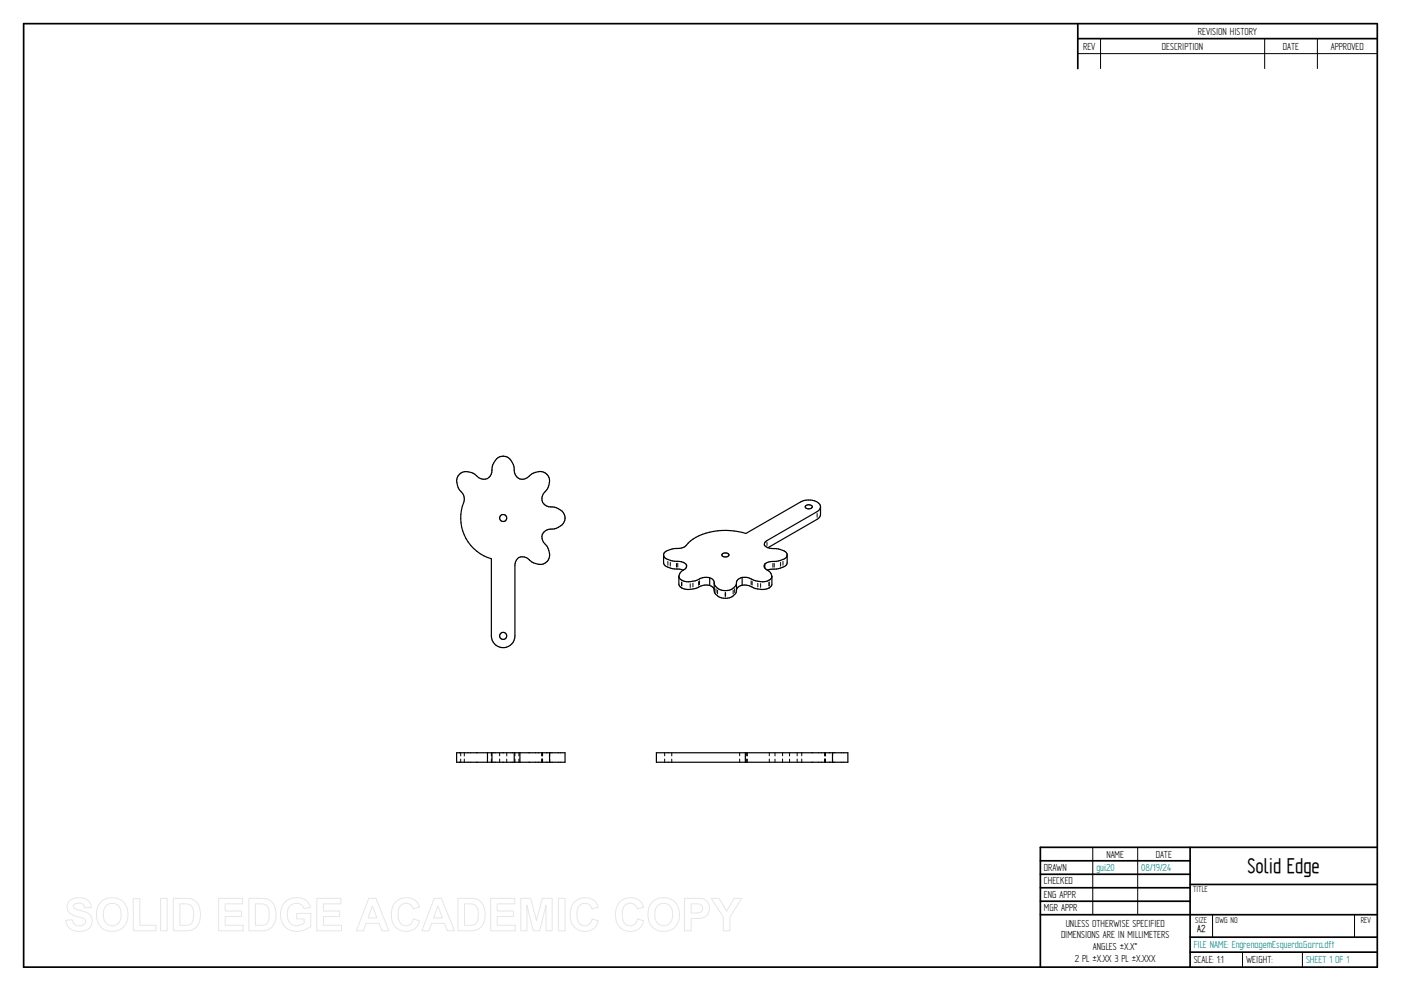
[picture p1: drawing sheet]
<svg xmlns="http://www.w3.org/2000/svg" width="594mm" height="420mm" viewBox="0 0 594 420" stroke-linecap="round" stroke-linejoin="round" font-family="sans-serif">
<g fill="none" stroke="#000" stroke-width=".72">
<path d="M10 10h574v400h-574zM457 10v19.1M457 16.4h127M504.6 359.2v50.8M584 359.2h-142.9v50.8M441.1 365h63.5M441.1 370.7h63.5M441.1 376.4h63.5M504.6 375h79.4M441.1 382.1h63.5M441.1 387.8h142.9M504.6 397.3h79.4"/>
<path d="M504.6 403.7h79.4"/>
</g>
<g fill="none" stroke="#000" stroke-width=".42">
<path d="M466.7 16.4v12.7M536.3 16.4v12.7M558.6 16.4v12.7M457 22.7h127M346.5 217.7v1.6M283.2 238v1.6M284.2 238.4v1.6M286.8 238.8v1.7M287.4 238.8v1.6M325.2 230v1.3M327.7 238.9v1.6M328.3 238.8v1.7"/>
<path d="M331 238.4v1.6M332 238v1.6M289 246.8v1.6M289.1 246.8v1.6M292.7 247.5v1.5M293.8 247.3v1.5M296.2 246.5v1.6M296.6 246.3v1.6M303.6 249.6v1.6M304.3 250.2v1.6M307.5 251.2v1.7M307.7 251.2v1.6"/>
<path d="M310.9 250.2v1.6M311.5 249.6v1.6M312.3 247.8v1.9M318.5 246.3v1.6M318.9 246.5v1.6M321.3 247.3v1.6M322.5 247.4v1.6M326.1 246.9v1.6M326.2 246.8v1.6M195.4 319.2v1.3M196.9 319.2v1.3M208.4 319.2v1.3"/>
<path d="M211.9 319.2v1.3M214.9 319.2v1.3M218.3 319.2v1.3M220 319.2v1.3M229.8 319.2v1.3M229.9 319.2v1.3M230.1 319.2v1.3M233.1 319.2v1.3M281.8 319.2v1.3M284.9 319.2v1.3M313.6 319.2v1.3M316.6 319.2v1.3"/>
<path d="M316.9 319.2v1.3M326.2 319.2v1.3M328.6 319.2v1.3M331.8 319.2v1.3M334.8 319.2v1.3M338 319.2v1.3M340 319.2v1.3M349.8 319.2v1.3M349.9 319.2v1.3M350 319.2v1.3M353.1 319.2v1.3M195.4 321.8v1.4"/>
<path d="M196.9 321.9v1.3M208.4 321.8v1.4M211.9 321.8v1.4M214.9 321.9v1.3M218.3 321.8v1.4M220 321.8v1.4M229.8 321.8v1.4M229.9 321.8v1.4M230.1 321.8v1.4M233.1 321.9v1.3M281.8 321.8v1.4M284.9 321.9v1.3"/>
<path d="M313.6 321.8v1.4M316.6 321.8v1.4M316.9 321.9v1.3M326.2 321.8v1.4M328.6 321.9v1.3M331.8 321.8v1.4M334.8 321.9v1.3M338 321.8v1.4M340 321.8v1.4M349.8 321.8v1.4M349.9 321.8v1.4M350 321.8v1.4"/>
<path d="M353.1 321.9v1.3M463.4 359.2v28.6M482.4 359.2v28.6M514.2 387.9v9.4M574.4 387.9v9.4M526.9 403.7v6.3M552.3 403.7v6.3"/>
</g>
<g fill="none" stroke="#000" stroke-width=".51">
<path d="M194.9 201a5.8 5.8 0 0 1 8.1 1.5 3.5 3.5 0 0 0 4.1 .2 3.5 3.5 0 0 0 1.5-3.8 5.1 5.1 0 0 1 5.6-5.4 6.5 6.5 0 0 1 3.9 6.7 3.6 3.6 0 0 0 2.8 3 3.6 3.6 0 0 0 3.8-1.6 5.1 5.1 0 0 1 7.7 .2 6.4 6.4 0 0 1-1.9 7.5 3.6 3.6 0 0 0-.2 4.1 3.6 3.6 0 0 0 3.8 1.5 5.1 5.1 0 0 1 5.4 5.6 6.6 6.6 0 0 1-6.7 3.9 3.5 3.5 0 0 0-3 2.7 3.5 3.5 0 0 0 1.5 3.8 5.1 5.1 0 0 1-.1 7.8 6.5 6.5 0 0 1-7.5-2 3.3 3.3 0 0 0-3.6-.4 3.3 3.3 0 0 0-1.8 3.3v30a5 5 0 0 1-4.9 5 5 5 0 0 1-5-5v-32.7a18.1 18.1 0 0 1-11.6-24.6v-1.6l-.6-1.4a6.6 6.6 0 0 1-1.9-7.5zM341.6 214.5a1.86 1.86 0 0 1 2.9 .4 1.67 1.67 0 0 1-1.6 .8 1.67 1.67 0 0 1-1.4-1zM347.9 214.9v3.2a2.52 2.52 0 0 1-1.4 2.1l-20.8 12M281.4 235.3l.1 .5a6.7 6.7 0 0 0 5.9 2.2l2.2 .4 1.5 1M291.1 239.4l-.2 1.4a5.6 5.6 0 0 0-3 3.5M291.1 239.4v1.1M306.3 234.9a1.86 1.86 0 0 1 2.8 .4 1.69 1.69 0 0 1-3-.1zM324.3 239.1v1.7M324.3 239.1l-.3 .9 .4 .9a5.4 5.4 0 0 1 2.9 3.4M333.8 235.3l-.1 .5a8.1 8.1 0 0 1-6.8 2.3l-1.5 .4-1.1 .6M287.9 244.3a3.9 3.9 0 0 0 4.8 2.3l2-.3a8.8 8.8 0 0 1 6.2-1.4M287.9 244.4v3.2a3.6 3.6 0 0 0 4 2.3l2.8-.3a9.4 9.4 0 0 1 6.2-1.4"/>
<path d="M300.9 244.9v3.3M300.9 248.2l1.6 1 .3 .9M300.9 244.9l1.2 .7 .7 .8v4.1a5.2 5.2 0 0 0 8.1 2.1l1.3-1.5a2.63 2.63 0 0 1 2.5-3M314.7 244.8a2.68 2.68 0 0 0-2.5 3 5.4 5.4 0 0 1-9.3 0l-.1-.6M314.7 244.8v3.3M325.4 241.7l.7-.2a11 11 0 0 0 7.4-2l.3-.9-.1-3.8a6.6 6.6 0 0 0-5.9-2.2l-2.2-.4a1.53 1.53 0 0 1-1.5-1.4 1.53 1.53 0 0 1 1.1-1.6l21.3-12.3a2.23 2.23 0 0 0 1.4-2.2 2.23 2.23 0 0 0-1.7-2.1 8 8 0 0 0-6.8 .3l-23.1 13.3a27.1 27.1 0 0 0-23.5 3.2l-1 .9a5.7 5.7 0 0 1-5.9 2.3l-2.7 .8-1.5 1-.3 .8 .1 3.9a6.7 6.7 0 0 0 5.9 2.2l2.4 .4M327.3 244.3a4.5 4.5 0 0 1-6 2.1l-.8-.1a10.2 10.2 0 0 0-5.8-1.5M327.3 244.4v3.3a3.8 3.8 0 0 1-4.8 2.2l-2-.3a9.3 9.3 0 0 0-5.8-1.5M193.6 319.2h46v4h-46zM206.7 319.2v4M208.6 319.2v4M218.1 319.2v4"/>
<path d="M220.5 319.2v4M233 319.2v4M278.3 319.2h81.2v4h-81.2zM316.1 319.2v4M353 319.2v4"/>
<circle cx="213.4" cy="219.6" r="1.5"/>
<circle cx="213.4" cy="269.6" r="1.5"/>
</g>
<g fill="none" stroke="#e6e6e6" stroke-width=".42">
<path d="M29.6 381.8a6.5 6.5 0 0 1 8.5 .8l.6 2.2-2.8 .1a2.7 2.7 0 0 0-2.1-2 2.7 2.7 0 0 0-2.7 1.1 1.87 1.87 0 0 0 2.2 1.8l1.4 .4a4.4 4.4 0 0 1 4 6.2 6.4 6.4 0 0 1-9.1 1.3l-1.2-1.8-.5-1.7 2.7-.3a2.94 2.94 0 0 0 2.6 2.6 2.94 2.94 0 0 0 3.1-1.9 2.67 2.67 0 0 0-2.9-1.8 4.9 4.9 0 0 1-5-4.3l.4-1.6zM43.1 382.1a6.9 6.9 0 0 1 8.2-.5 6.9 6.9 0 0 1 2.8 7.7 6.7 6.7 0 0 1-8 5.5 6.7 6.7 0 0 1-5.1-8.3 6.4 6.4 0 0 1 2.1-4.4zM44.8 384.2a3.9 3.9 0 0 1 4.6-.8 3.9 3.9 0 0 1 2 4.3 3.8 3.8 0 0 1-1.9 4.3 3.8 3.8 0 0 1-4.6-.7 6.6 6.6 0 0 1-.1-7.1zM56.5 381h2.8v11.3h6.9v2.3h-9.7zM68.1 380.9h2.8v13.7h-2.8zM73.5 380.9h5a5.9 5.9 0 0 1 6.5 7 5.9 5.9 0 0 1-6.3 6.7h-5.2zM76.3 383.2h1.8a3.4 3.4 0 0 1 4 3.9v1.2a3.2 3.2 0 0 1-3.8 4h-2zM92.7 380.9h10.2v2.3h-7.4v3h6.9v2.4h-6.9v3.7h7.7v2.3h-10.5zM105.5 380.9h5.1a5.9 5.9 0 0 1 6.4 7 5.9 5.9 0 0 1-6.3 6.7h-5.2zM108.3 383.2h1.9a3.4 3.4 0 0 1 4 3.9v1.2a3.2 3.2 0 0 1-3.8 4h-2.1zM120.9 382.4a7.3 7.3 0 0 1 9.7 .1l1 2.2-2.7 .5a3.7 3.7 0 0 0-4.6-2 3.7 3.7 0 0 0-2.5 4.4 4.2 4.2 0 0 0 2.2 4.5 4.2 4.2 0 0 0 5-.8v-1.7h-3.2v-2.3h6v5.4a8.1 8.1 0 0 1-11.8-.8 8.3 8.3 0 0 1 .9-9.5zM134.4 380.9h10.2v2.3h-7.4v3h6.9v2.4h-6.9v3.7h7.6v2.3h-10.4z"/>
<path d="M156.4 380.9h3l5.5 13.7h-3l-1.2-3.1h-5.5l-1.1 3.1h-3zM157.9 384.1l1.9 5.1h-3.7zM167.7 382.5a6 6 0 0 1 10.2 2.1l-2.8 .7a3.2 3.2 0 0 0-3.9-2.2 3.2 3.2 0 0 0-2.4 3.8 4.6 4.6 0 0 0 2.5 5.5 3.2 3.2 0 0 0 4-2.8l2.6 .8a6.1 6.1 0 0 1-7.2 4.3 6.1 6.1 0 0 1-4.8-6.8 7.7 7.7 0 0 1 1.8-5.4zM184.1 380.9h3.1l5.5 13.7h-3l-1.2-3.1h-5.5l-1.1 3.1h-3zM185.7 384.1l1.9 5.1h-3.8zM194.2 380.9h5a5.9 5.9 0 0 1 6.5 7 5.9 5.9 0 0 1-6.3 6.7h-5.2zM197 383.2h1.8a3.4 3.4 0 0 1 4 3.9v1.2a3.2 3.2 0 0 1-3.8 4h-2zM208.1 380.9h10.2v2.3h-7.4v3h6.9v2.4h-6.9v3.7h7.6v2.3h-10.4zM220.8 380.9h4.2l2.5 9.3 2.4-9.3h4.2v13.7h-2.5l-.1-10.8-2.7 10.8h-2.7l-2.7-10.8v10.8h-2.6zM236.8 380.9h2.8v13.7h-2.8zM243.5 382.5a6 6 0 0 1 10.2 2.1l-2.8 .7a3.2 3.2 0 0 0-3.8-2.2 3.2 3.2 0 0 0-2.4 3.8 4.6 4.6 0 0 0 2.4 5.5 3.2 3.2 0 0 0 4-2.8l2.6 .8a6.1 6.1 0 0 1-7.2 4.3 6.1 6.1 0 0 1-4.7-6.8 7.7 7.7 0 0 1 1.7-5.4zM262.7 382.5a6 6 0 0 1 10.2 2.1l-2.7 .7a3.2 3.2 0 0 0-3.9-2.2 3.2 3.2 0 0 0-2.4 3.8 4.6 4.6 0 0 0 2.4 5.5 3.2 3.2 0 0 0 4-2.8l2.7 .8a6.1 6.1 0 0 1-7.2 4.3 6.1 6.1 0 0 1-4.8-6.8 7.7 7.7 0 0 1 1.7-5.4z"/>
<path d="M277 382.1a6.9 6.9 0 0 1 8.2-.5 6.9 6.9 0 0 1 2.8 7.7 6.7 6.7 0 0 1-8.1 5.5 6.7 6.7 0 0 1-5.1-8.3 6.4 6.4 0 0 1 2.2-4.4zM278.7 384.2a3.9 3.9 0 0 1 4.6-.8 3.9 3.9 0 0 1 1.9 4.3 3.8 3.8 0 0 1-1.8 4.3 3.8 3.8 0 0 1-4.7-.7 6.6 6.6 0 0 1 0-7.1zM290.3 380.9h5.2a4.4 4.4 0 0 1 5.4 4.3 4.4 4.4 0 0 1-5.4 4.2h-2.4v5.2h-2.8zM293.1 383.2h1.8a2.1 2.1 0 0 1 2.6 .6 2.1 2.1 0 0 1 0 2.6 3.4 3.4 0 0 1-2.9 .7h-1.5zM301.6 380.9h3.3l3.2 5.4 3.2-5.4h3.2l-5 7.9v5.8h-2.8v-5.8z"/>
</g>
<text font-size="10.1" x="529" y="370.2">Solid Edge</text>
<g font-size="4.9">
<text x="507.9" y="14.7">REVISION HISTORY</text>
<text x="459.3" y="21">REV</text>
<text x="492.7" y="21">DESCRIPTION</text>
<text x="544" y="21">DATE</text>
<text x="564.3" y="21">APPROVED</text>
<text x="469.1" y="363.6">NAME</text>
<text x="490.1" y="363.6">DATE</text>
<text x="442.7" y="369.3">DRAWN</text>
<text x="442.7" y="375">CHECKED</text>
<text x="442.7" y="380.7">ENG APPR</text>
<text x="442.7" y="386.4">MGR APPR</text>
<text x="451.9" y="392.9">UNLESS OTHERWISE SPECIFIED</text>
<text x="449.9" y="397.9">DIMENSIONS ARE IN MILLIMETERS</text>
<text x="455.7" y="407.8">2 PL ±X.XX 3 PL ±X.XXX</text>
<text x="463.5" y="402.9">ANGLES ±X.X°</text>
<text x="506.2" y="408.3">SCALE: 1:1</text>
<text x="528.4" y="408.3">WEIGHT:</text>
</g>
<g font-size="4.9" fill="#008080">
<text x="464.9" y="369.3">gui20</text>
<text x="483.9" y="369.3">08/19/24</text>
<text x="506.2" y="402">FILE NAME: EngrenagemEsquerdaGarra.dft</text>
<text x="553.8" y="408.4">SHEET 1 OF 1</text>
</g>
<text font-size="4.8" x="507.7" y="395.3">A2</text>
<g font-size="4.1">
<text x="505.9" y="378.3">TITLE</text>
<text x="506.9" y="391.1">SIZE</text>
<text x="515.4" y="391.1">DWG NO</text>
<text x="577" y="391.1">REV</text>
</g>
</svg>
